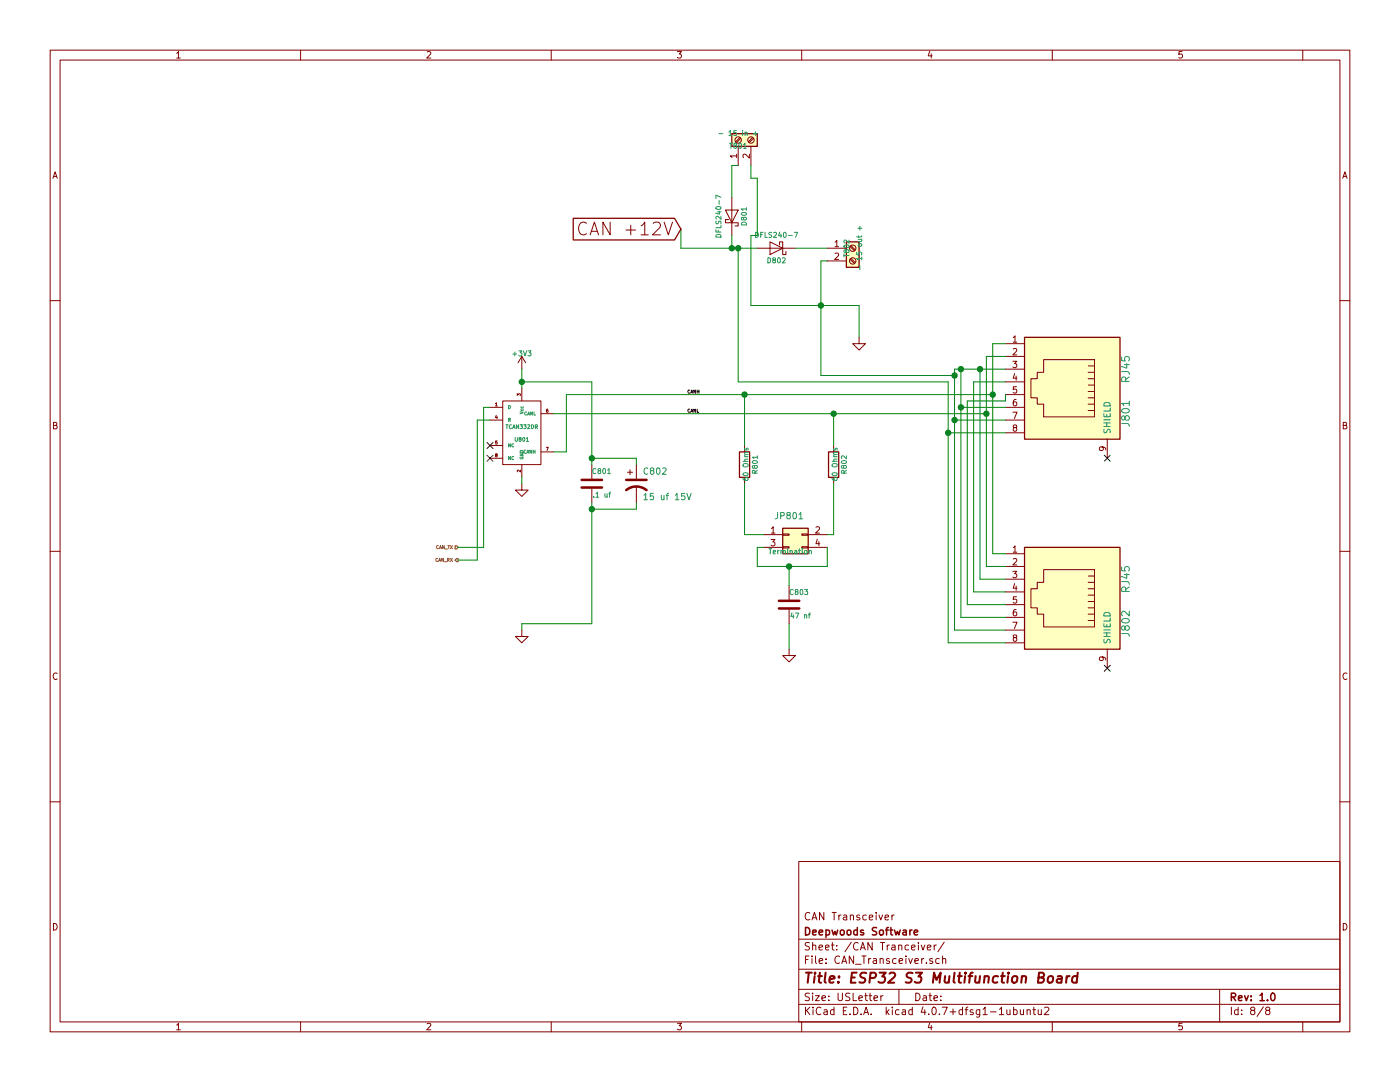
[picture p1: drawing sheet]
EESchema Schematic File Version 2
LIBS:power
LIBS:device
LIBS:switches
LIBS:relays
LIBS:motors
LIBS:transistors
LIBS:conn
LIBS:linear
LIBS:regul
LIBS:74xx
LIBS:cmos4000
LIBS:adc-dac
LIBS:memory
LIBS:xilinx
LIBS:microcontrollers
LIBS:dsp
LIBS:microchip
LIBS:analog_switches
LIBS:motorola
LIBS:texas
LIBS:intel
LIBS:audio
LIBS:interface
LIBS:digital-audio
LIBS:philips
LIBS:display
LIBS:cypress
LIBS:siliconi
LIBS:opto
LIBS:atmel
LIBS:contrib
LIBS:valves
LIBS:W25Q32JVSSIQ
LIBS:umh3n
LIBS:lm2574n-5
LIBS:tc442x
LIBS:4814p-2
LIBS:pca9685
LIBS:tbd62x83a
LIBS:sn65hvd233-ht
LIBS:mechanical
LIBS:graphic_symbols
LIBS:ESP32-S3
LIBS:ESP32-S3-MultiFunction-cache
LIBS:ESP32-S3-MultiFunction-rescue
LIBS:USBLC6-2SC6
EELAYER 25 0
EELAYER END
$Descr USLetter 11000 8500
encoding utf-8
Sheet 8 8
Title "ESP32 S3 Multifunction Board"
Date ""
Rev "1.0"
Comp "Deepwoods Software"
Comment1 "CAN Transceiver"
Comment2 ""
Comment3 ""
Comment4 ""
$EndDescr
$Comp
L TCAN332DR U801
U 1 1
P 4100 3400
F 0 "U801" H 4100 3350 30  0000 C CNN
F 1 "TCAN332DR" H 4100 3450 30  0000 C CNN
F 2 "Housings_SOIC:SOIC-8_3.9x4.9mm_Pitch1.27mm" H 4100 3400 60  0001 C CNN
F 3 "~" H 4100 3400 60  0000 C CNN
F 4 "595-TCAN332DR" H 4100 3400 60  0001 C CNN "Mouser Part Number"
	1    4100 3400
	1    0    0    -1  
$EndComp
$Comp
L +3V3 #PWR074
U 1 1
P 4100 2900
F 0 "#PWR074" H 4100 3000 40  0001 C CNN
F 1 "+3V3" H 4100 3025 40  0000 C CNN
F 2 "" H 4100 2900 60  0000 C CNN
F 3 "" H 4100 2900 60  0000 C CNN
	1    4100 2900
	1    0    0    -1  
$EndComp
$Comp
L GND #PWR075
U 1 1
P 4100 3800
F 0 "#PWR075" H 4100 3800 30  0001 C CNN
F 1 "GND" H 4100 3730 30  0001 C CNN
F 2 "" H 4100 3800 60  0000 C CNN
F 3 "" H 4100 3800 60  0000 C CNN
	1    4100 3800
	1    0    0    -1  
$EndComp
Wire Wire Line
	4100 2900 4100 3050
Wire Wire Line
	4100 3750 4100 3800
Wire Wire Line
	4100 4900 4100 4950
Wire Wire Line
	4650 4900 4100 4900
Text HLabel 3600 4300 0    25   Input ~ 0
CAN_TX
Text HLabel 3600 4400 0    25   Output ~ 0
CAN_RX
Wire Wire Line
	3850 3200 3800 3200
Wire Wire Line
	3800 3200 3800 4300
Wire Wire Line
	3850 3300 3750 3300
Wire Wire Line
	3750 3300 3750 4400
$Comp
L C C801
U 1 1
P 4650 3800
F 0 "C801" H 4650 3900 40  0000 L CNN
F 1 ".1 uf" H 4656 3715 40  0000 L CNN
F 2 "Capacitors_SMD:C_0603" H 4688 3650 30  0001 C CNN
F 3 "~" H 4650 3800 60  0000 C CNN
F 4 "710-885012206095" H 4650 3800 60  0001 C CNN "Mouser Part Number"
	1    4650 3800
	1    0    0    -1  
$EndComp
$Comp
L CP1 C802
U 1 1
P 5000 3800
F 0 "C802" H 5050 3900 50  0000 L CNN
F 1 "15 uf 15V" H 5050 3700 50  0000 L CNN
F 2 "Capacitors_SMD:CP_Elec_4x5.7" H 5000 3800 60  0001 C CNN
F 3 "~" H 5000 3800 60  0000 C CNN
F 4 "647-UUD1C150MCL" H 5000 3800 60  0001 C CNN "Mouser Part Number"
	1    5000 3800
	1    0    0    -1  
$EndComp
Wire Wire Line
	4100 3000 4650 3000
Wire Wire Line
	4650 3000 4650 3650
Connection ~ 4100 3000
Wire Wire Line
	4650 3600 5000 3600
Wire Wire Line
	5000 4000 4650 4000
Wire Wire Line
	4650 3950 4650 4900
Wire Wire Line
	4350 3250 7750 3250
Wire Wire Line
	4350 3550 4450 3550
Wire Wire Line
	4450 3550 4450 3100
Wire Wire Line
	4450 3100 7800 3100
Text Label 5400 3100 0    25   ~ 0
CANH
Text Label 5400 3250 0    25   ~ 0
CANL
$Comp
L R R801
U 1 1
P 5850 3650
F 0 "R801" V 5930 3650 40  0000 C CNN
F 1 "60 Ohms" V 5857 3651 40  0000 C CNN
F 2 "Resistors_SMD:R_1206" V 5780 3650 30  0001 C CNN
F 3 "~" H 5850 3650 30  0000 C CNN
F 4 "71-CRCW120660R0KNAIF" H 5850 3650 60  0001 C CNN "Mouser Part Number"
	1    5850 3650
	1    0    0    -1  
$EndComp
$Comp
L R R802
U 1 1
P 6550 3650
F 0 "R802" V 6630 3650 40  0000 C CNN
F 1 "60 Ohms" V 6557 3651 40  0000 C CNN
F 2 "Resistors_SMD:R_1206" V 6480 3650 30  0001 C CNN
F 3 "~" H 6550 3650 30  0000 C CNN
F 4 "71-CRCW120660R0KNAIF" H 6550 3650 60  0001 C CNN "Mouser Part Number"
	1    6550 3650
	1    0    0    -1  
$EndComp
Wire Wire Line
	5850 3100 5850 3500
Connection ~ 5850 3100
Wire Wire Line
	6550 3250 6550 3500
$Comp
L Conn_02x02_Odd_Even JP801
U 1 1
P 6200 4200
F 0 "JP801" H 6200 4350 50  0000 C CNN
F 1 "Termination" H 6210 4070 40  0000 C CNN
F 2 "Pin_Headers:Pin_Header_Straight_2x02_Pitch2.54mm" H 6200 4200 60  0001 C CNN
F 3 "" H 6200 4200 60  0000 C CNN
F 4 "649-67997-404HLF" H 6200 4200 60  0001 C CNN "Mouser Part Number"
	1    6200 4200
	1    0    0    -1  
$EndComp
$Comp
L C C803
U 1 1
P 6200 4750
F 0 "C803" H 6200 4850 40  0000 L CNN
F 1 "47 nf" H 6206 4665 40  0000 L CNN
F 2 "Capacitors_SMD:C_0603" H 6238 4600 30  0001 C CNN
F 3 "~" H 6200 4750 60  0000 C CNN
F 4 "710-885012206093" H 6200 4750 60  0001 C CNN "Mouser Part Number"
	1    6200 4750
	1    0    0    -1  
$EndComp
$Comp
L GND #PWR076
U 1 1
P 6200 5100
F 0 "#PWR076" H 6200 5100 30  0001 C CNN
F 1 "GND" H 6200 5030 30  0001 C CNN
F 2 "" H 6200 5100 60  0000 C CNN
F 3 "" H 6200 5100 60  0000 C CNN
	1    6200 5100
	1    0    0    -1  
$EndComp
Wire Wire Line
	6200 4450 6200 4600
Connection ~ 6200 4450
Wire Wire Line
	6200 4900 6200 5100
$Comp
L RJ45 J802
U 1 1
P 8350 4700
F 0 "J802" H 8550 5200 60  0000 C CNN
F 1 "RJ45" H 8200 5200 60  0000 C CNN
F 2 "RJ45-8N-S:RJ45_8N-S" H 8350 4700 60  0001 C CNN
F 3 "" H 8350 4700 60  0000 C CNN
F 4 "710-615008144221" H 8350 4700 60  0001 C CNN "Mouser Part Number"
	1    8350 4700
	0    1    1    0   
$EndComp
$Comp
L RJ45 J801
U 1 1
P 8350 3050
F 0 "J801" H 8550 3550 60  0000 C CNN
F 1 "RJ45" H 8200 3550 60  0000 C CNN
F 2 "RJ45-8N-S:RJ45_8N-S" H 8350 3050 60  0001 C CNN
F 3 "" H 8350 3050 60  0000 C CNN
F 4 "710-615008144221" H 8350 3050 60  0001 C CNN "Mouser Part Number"
	1    8350 3050
	0    1    1    0   
$EndComp
NoConn ~ 8700 3600
NoConn ~ 8700 5250
Wire Wire Line
	7800 2700 7800 4350
Wire Wire Line
	7800 2700 7900 2700
Wire Wire Line
	7800 4350 7900 4350
Connection ~ 7800 3100
Wire Wire Line
	7900 2800 7750 2800
Wire Wire Line
	7750 2800 7750 4450
Wire Wire Line
	7750 4450 7900 4450
Connection ~ 7750 3250
Connection ~ 6550 3250
Wire Wire Line
	7500 2900 7900 2900
Wire Wire Line
	7700 2900 7700 4550
Wire Wire Line
	7700 4550 7900 4550
Wire Wire Line
	7900 4650 7650 4650
Wire Wire Line
	7650 4650 7650 3000
Wire Wire Line
	7650 3000 7900 3000
Wire Wire Line
	7900 3100 7900 3150
Wire Wire Line
	7900 3150 7600 3150
Wire Wire Line
	7600 3150 7600 4750
Wire Wire Line
	7600 4750 7900 4750
Wire Wire Line
	7900 3200 7550 3200
Wire Wire Line
	7550 2900 7550 4850
Wire Wire Line
	7550 4850 7900 4850
Wire Wire Line
	7500 3300 7900 3300
Wire Wire Line
	7500 2900 7500 4950
Wire Wire Line
	7500 4950 7900 4950
Wire Wire Line
	7450 5050 7900 5050
Wire Wire Line
	7450 3400 7900 3400
Connection ~ 7700 2900
Connection ~ 7550 3200
Connection ~ 7550 2900
Connection ~ 7500 3300
$Comp
L Screw_Terminal_01x02 T802
U 1 1
P 6700 1950
F 0 "T802" V 6650 1950 40  0000 C CNN
F 1 "- 15 out +" V 6750 1950 40  0000 C CNN
F 2 "Connectors_Terminal_Blocks:TerminalBlock_Pheonix_MPT-2.54mm_2pol" H 6700 1950 60  0001 C CNN
F 3 "" H 6700 1950 60  0000 C CNN
F 4 "651-1725656" H 6700 1950 60  0001 C CNN "Mouser Part Number"
	1    6700 1950
	1    0    0    -1  
$EndComp
Wire Wire Line
	6450 2050 6450 2950
Wire Wire Line
	6450 2950 7500 2950
Connection ~ 7450 3400
Connection ~ 7500 2950
$Comp
L D_Schottky D802
U 1 1
P 6100 1950
F 0 "D802" H 6100 2050 40  0000 C CNN
F 1 "DFLS240-7" H 6100 1850 40  0000 C CNN
F 2 "Diodes_SMD:D_PowerDI-123" H 6100 1950 60  0001 C CNN
F 3 "~" H 6100 1950 60  0000 C CNN
F 4 "621-DFLS240-7" H 6100 1950 60  0001 C CNN "Mouser Part Number"
	1    6100 1950
	-1   0    0    1   
$EndComp
Wire Wire Line
	5350 1950 5950 1950
Wire Wire Line
	5800 1950 5800 3000
Wire Wire Line
	5800 3000 7450 3000
Wire Wire Line
	7450 3000 7450 5050
$Comp
L GND #PWR077
U 1 1
P 6750 2650
F 0 "#PWR077" H 6750 2650 30  0001 C CNN
F 1 "GND" H 6750 2580 30  0001 C CNN
F 2 "" H 6750 2650 60  0000 C CNN
F 3 "" H 6750 2650 60  0000 C CNN
	1    6750 2650
	1    0    0    -1  
$EndComp
Wire Wire Line
	6750 2400 6750 2650
Wire Wire Line
	5900 2400 6750 2400
Connection ~ 6450 2400
$Comp
L Screw_Terminal_01x02 T801
U 1 1
P 5800 1100
F 0 "T801" V 5750 1100 40  0000 C CNN
F 1 "- 15 in +" V 5850 1100 40  0000 C CNN
F 2 "Connectors_Terminal_Blocks:TerminalBlock_Pheonix_MPT-2.54mm_2pol" H 5800 1100 60  0001 C CNN
F 3 "" H 5800 1100 60  0000 C CNN
F 4 "651-1725656" H 5800 1100 60  0001 C CNN "Mouser Part Number"
	1    5800 1100
	0    -1   -1   0   
$EndComp
Wire Wire Line
	5950 1400 5950 1850
Wire Wire Line
	5950 1850 5900 1850
Wire Wire Line
	5900 1850 5900 2400
$Comp
L D_Schottky D801
U 1 1
P 5750 1700
F 0 "D801" H 5750 1800 40  0000 C CNN
F 1 "DFLS240-7" H 5750 1600 40  0000 C CNN
F 2 "Diodes_SMD:D_PowerDI-123" H 5750 1700 60  0001 C CNN
F 3 "~" H 5750 1700 60  0000 C CNN
F 4 "621-DFLS240-7" H 5750 1700 60  0001 C CNN "Mouser Part Number"
	1    5750 1700
	0    1    -1   0   
$EndComp
Wire Wire Line
	5750 1950 5750 1850
Connection ~ 5800 1950
Wire Wire Line
	5350 1800 5350 1950
Connection ~ 5750 1950
Text GLabel 5350 1800 0    100  Input ~ 0
CAN +12V
Wire Wire Line
	3800 4300 3600 4300
Wire Wire Line
	3750 4400 3600 4400
$Comp
L GND #PWR078
U 1 1
P 4100 4950
F 0 "#PWR078" H 4100 4950 30  0001 C CNN
F 1 "GND" H 4100 4880 30  0001 C CNN
F 2 "" H 4100 4950 60  0000 C CNN
F 3 "" H 4100 4950 60  0000 C CNN
	1    4100 4950
	1    0    0    -1  
$EndComp
Wire Wire Line
	5800 1300 5750 1300
Wire Wire Line
	5750 1300 5750 1550
Wire Wire Line
	6500 1950 6250 1950
Wire Wire Line
	5900 1300 5900 1400
Wire Wire Line
	5900 1400 5950 1400
Wire Wire Line
	6500 2050 6450 2050
Wire Wire Line
	5000 3600 5000 3650
Connection ~ 4650 3600
Wire Wire Line
	5000 3950 5000 4000
Connection ~ 4650 4000
Wire Wire Line
	5850 3800 5850 4200
Wire Wire Line
	5850 4200 6000 4200
Wire Wire Line
	6550 3800 6550 4200
Wire Wire Line
	6550 4200 6500 4200
Wire Wire Line
	6500 4300 6500 4450
Wire Wire Line
	6500 4450 5950 4450
Wire Wire Line
	5950 4450 5950 4300
Wire Wire Line
	5950 4300 6000 4300
NoConn ~ 3850 3500
NoConn ~ 3850 3600
$EndSCHEMATC
